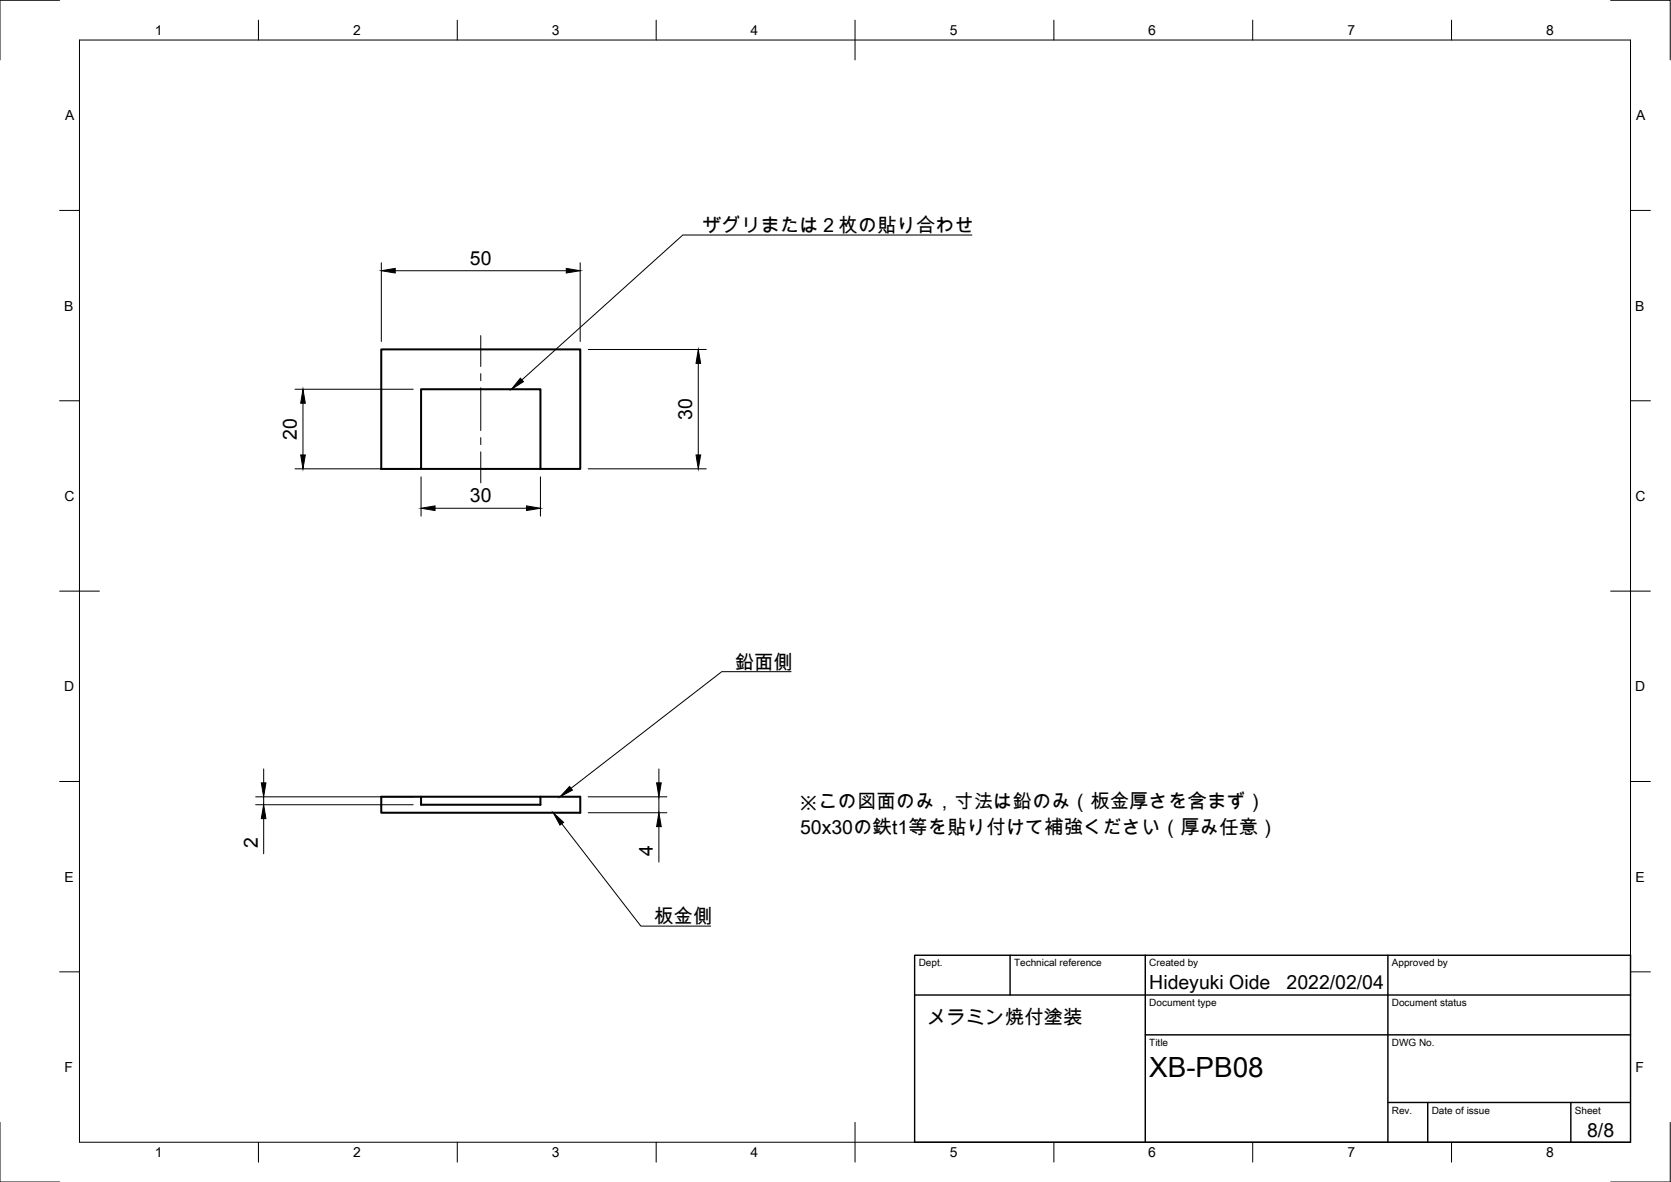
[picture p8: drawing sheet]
<svg xmlns="http://www.w3.org/2000/svg" width="420mm" height="297mm" viewBox="0 0 420 297" stroke-linecap="round" stroke-linejoin="round" font-family="sans-serif">
<path d="M95.9 87.8h50v30h-10v-20h-30v20h-10zM105.9 117.8h30M105.9 200.2h30v2h-30zM105.9 200.2h-10v4h50v-4h-10" fill="none" stroke="#000" stroke-width=".51"/>
<!-- layer: Border -->
<g fill="none" stroke="#000" stroke-width=".25">
<path d="M15 .1h-15v15M20 10.1h390v276.9h-390zM65 5.1v5M115 5.1v5M165 5.1v5M215 5.1v10M265 5.1v5M315 5.1v5M365 5.1v5M405 .1h15v15M15 52.9h5M410 52.9h5"/>
<path d="M15 100.7h5M410 100.7h5M15 148.6h10M405 148.6h10M15 196.4h5M410 196.4h5M15 244.2h5M410 244.2h5M0 282.1v14.9h15M65 287v5M115 287v5M165 287v5"/>
<path d="M215 282.1v9.9M265 287v5M315 287v5M365 287v5M420 282.1v14.9h-15"/>
</g>
<!-- layer: TitleBlock -->
<path d="M230 240.1h180v46.9h-180zM230 250h180M254 240.1v9.9M288 240.1v46.9M349 240.1v46.9M288 260.1h122M349 277.1h61M359 277.1v9.9M395 277.1v9.9" fill="none" stroke="#000" stroke-width=".36"/>
<!-- layer: Dimensions -->
<g fill="none" stroke="#000" stroke-width=".25">
<path d="M95.9 66v19.8M99.4 68h43M145.9 66v19.8M74.2 97.8h29.7M147.9 87.8h29.7M175.6 91.3v23M74.2 117.8h29.7M76.2 101.3v13M105.9 119.8v9.9M135.9 119.8v9.9M147.9 117.8h29.7M109.4 127.7h23"/>
<path d="M66.3 193.2v3.5M165.7 193.2v3.5M64.3 200.2h39.6M64.3 202.2h39.6M66.3 200.2v2M66.3 205.7v8.9M147.9 200.2h19.8M147.9 204.2h19.8M165.7 200.2v4M165.7 207.7v8.9"/>
</g>
<path d="M95.9 68l3.5-.6v1.2zM142.4 67.4l3.5 .6-3.5 .6zM175.6 87.8l.6 3.5h-1.2zM76.2 97.8l.6 3.5h-1.2zM75.6 114.3h1.2l-.6 3.5zM175 114.3h1.2l-.6 3.5zM105.9 127.7l3.5-.6v1.2zM132.4 127.1l3.5 .6-3.5 .6zM65.7 196.7h1.2l-.6 3.5zM165.1 196.7h1.2l-.6 3.5zM66.3 202.2l.6 3.5h-1.2zM165.7 204.2l.6 3.5h-1.2z" fill="#000" stroke="#000" stroke-width=".25"/>
<!-- layer: Center Lines -->
<path d="M120.9 84.3v7.8M120.9 93.9v1.8M120.9 97.5v10.7M120.9 110v1.7M120.9 113.5v7.8" fill="none" stroke="#000" stroke-width=".25"/>
<!-- layer: Annotations -->
<path d="M130.8 95l.8 .9-3 1.9zM143.2 197.6l.7 1-3.1 1.6zM139.1 204.2l2.6 2.5-.9 .7z" fill="#000" stroke="#000" stroke-width=".25"/>
<path d="M244.4 59.1h-72.7l-40.5 36.4M198.9 168.8h-17.4l-37.9 29.3M141.2 207l19.9 25.7h17.6" fill="none" stroke="#000" stroke-width=".25"/>
<text font-size="7" x="289" y="270.6">XB-PB08</text>
<g font-size="4.9">
<text x="176.6" y="58.4">ザグリまたは２枚の貼り合わせ</text>
<text x="118.2" y="66.5">50</text>
<text x="174" y="105.5" transform="rotate(-90 174 105.5)">30</text>
<text x="74.6" y="110.5" transform="rotate(-90 74.6 110.5)">20</text>
<text x="118.2" y="126.2">30</text>
<text x="184.7" y="168.1">鉛面側</text>
<text x="200.8" y="203.1">※この図面のみ，寸法は鉛のみ（板金厚さを含まず）</text>
<text x="201.2" y="209.5">50x30の鉄t1等を貼り付けて補強ください（厚み任意）</text>
<text x="64.8" y="213.2" transform="rotate(-90 64.8 213.2)">2</text>
<text x="164.2" y="215.2" transform="rotate(-90 164.2 215.2)">4</text>
<text x="164.5" y="232">板金側</text>
<text x="289" y="248.5">Hideyuki Oide</text>
<text x="323.5" y="248.5">2022/02/04</text>
<text x="233.1" y="257.2">メラミン焼付塗装</text>
<text x="399.1" y="285.7">8/8</text>
</g>
<g font-size="3.5">
<text x="39" y="8.8">1</text>
<text x="88.8" y="8.8">2</text>
<text x="138.8" y="8.8">3</text>
<text x="188.7" y="8.8">4</text>
<text x="238.8" y="8.8">5</text>
<text x="288.7" y="8.8">6</text>
<text x="338.8" y="8.8">7</text>
<text x="388.8" y="8.8">8</text>
<text x="16.4" y="30.2">A</text>
<text x="411.4" y="30.2">A</text>
<text x="16.2" y="78">B</text>
<text x="411.2" y="78">B</text>
<text x="16.2" y="125.9">C</text>
<text x="411.2" y="125.9">C</text>
<text x="16.2" y="173.7">D</text>
<text x="411.2" y="173.7">D</text>
<text x="16.2" y="221.6">E</text>
<text x="411.2" y="221.6">E</text>
<text x="16.2" y="269.4">F</text>
<text x="411.2" y="269.4">F</text>
<text x="39" y="290.8">1</text>
<text x="88.8" y="290.8">2</text>
<text x="138.8" y="290.8">3</text>
<text x="188.7" y="290.8">4</text>
<text x="238.8" y="290.8">5</text>
<text x="288.7" y="290.8">6</text>
<text x="338.8" y="290.8">7</text>
<text x="388.8" y="290.8">8</text>
</g>
<g font-size="2.5">
<text x="231" y="242.9">Dept.</text>
<text x="255" y="242.9">Technical reference</text>
<text x="289" y="242.9">Created by</text>
<text x="350" y="242.9">Approved by</text>
<text x="289" y="252.8">Document type</text>
<text x="350" y="252.8">Document status</text>
<text x="289" y="262.9">Title</text>
<text x="350" y="262.9">DWG No.</text>
<text x="350" y="279.9">Rev.</text>
<text x="360" y="279.9">Date of issue</text>
<text x="396" y="279.9">Sheet</text>
</g>
</svg>
